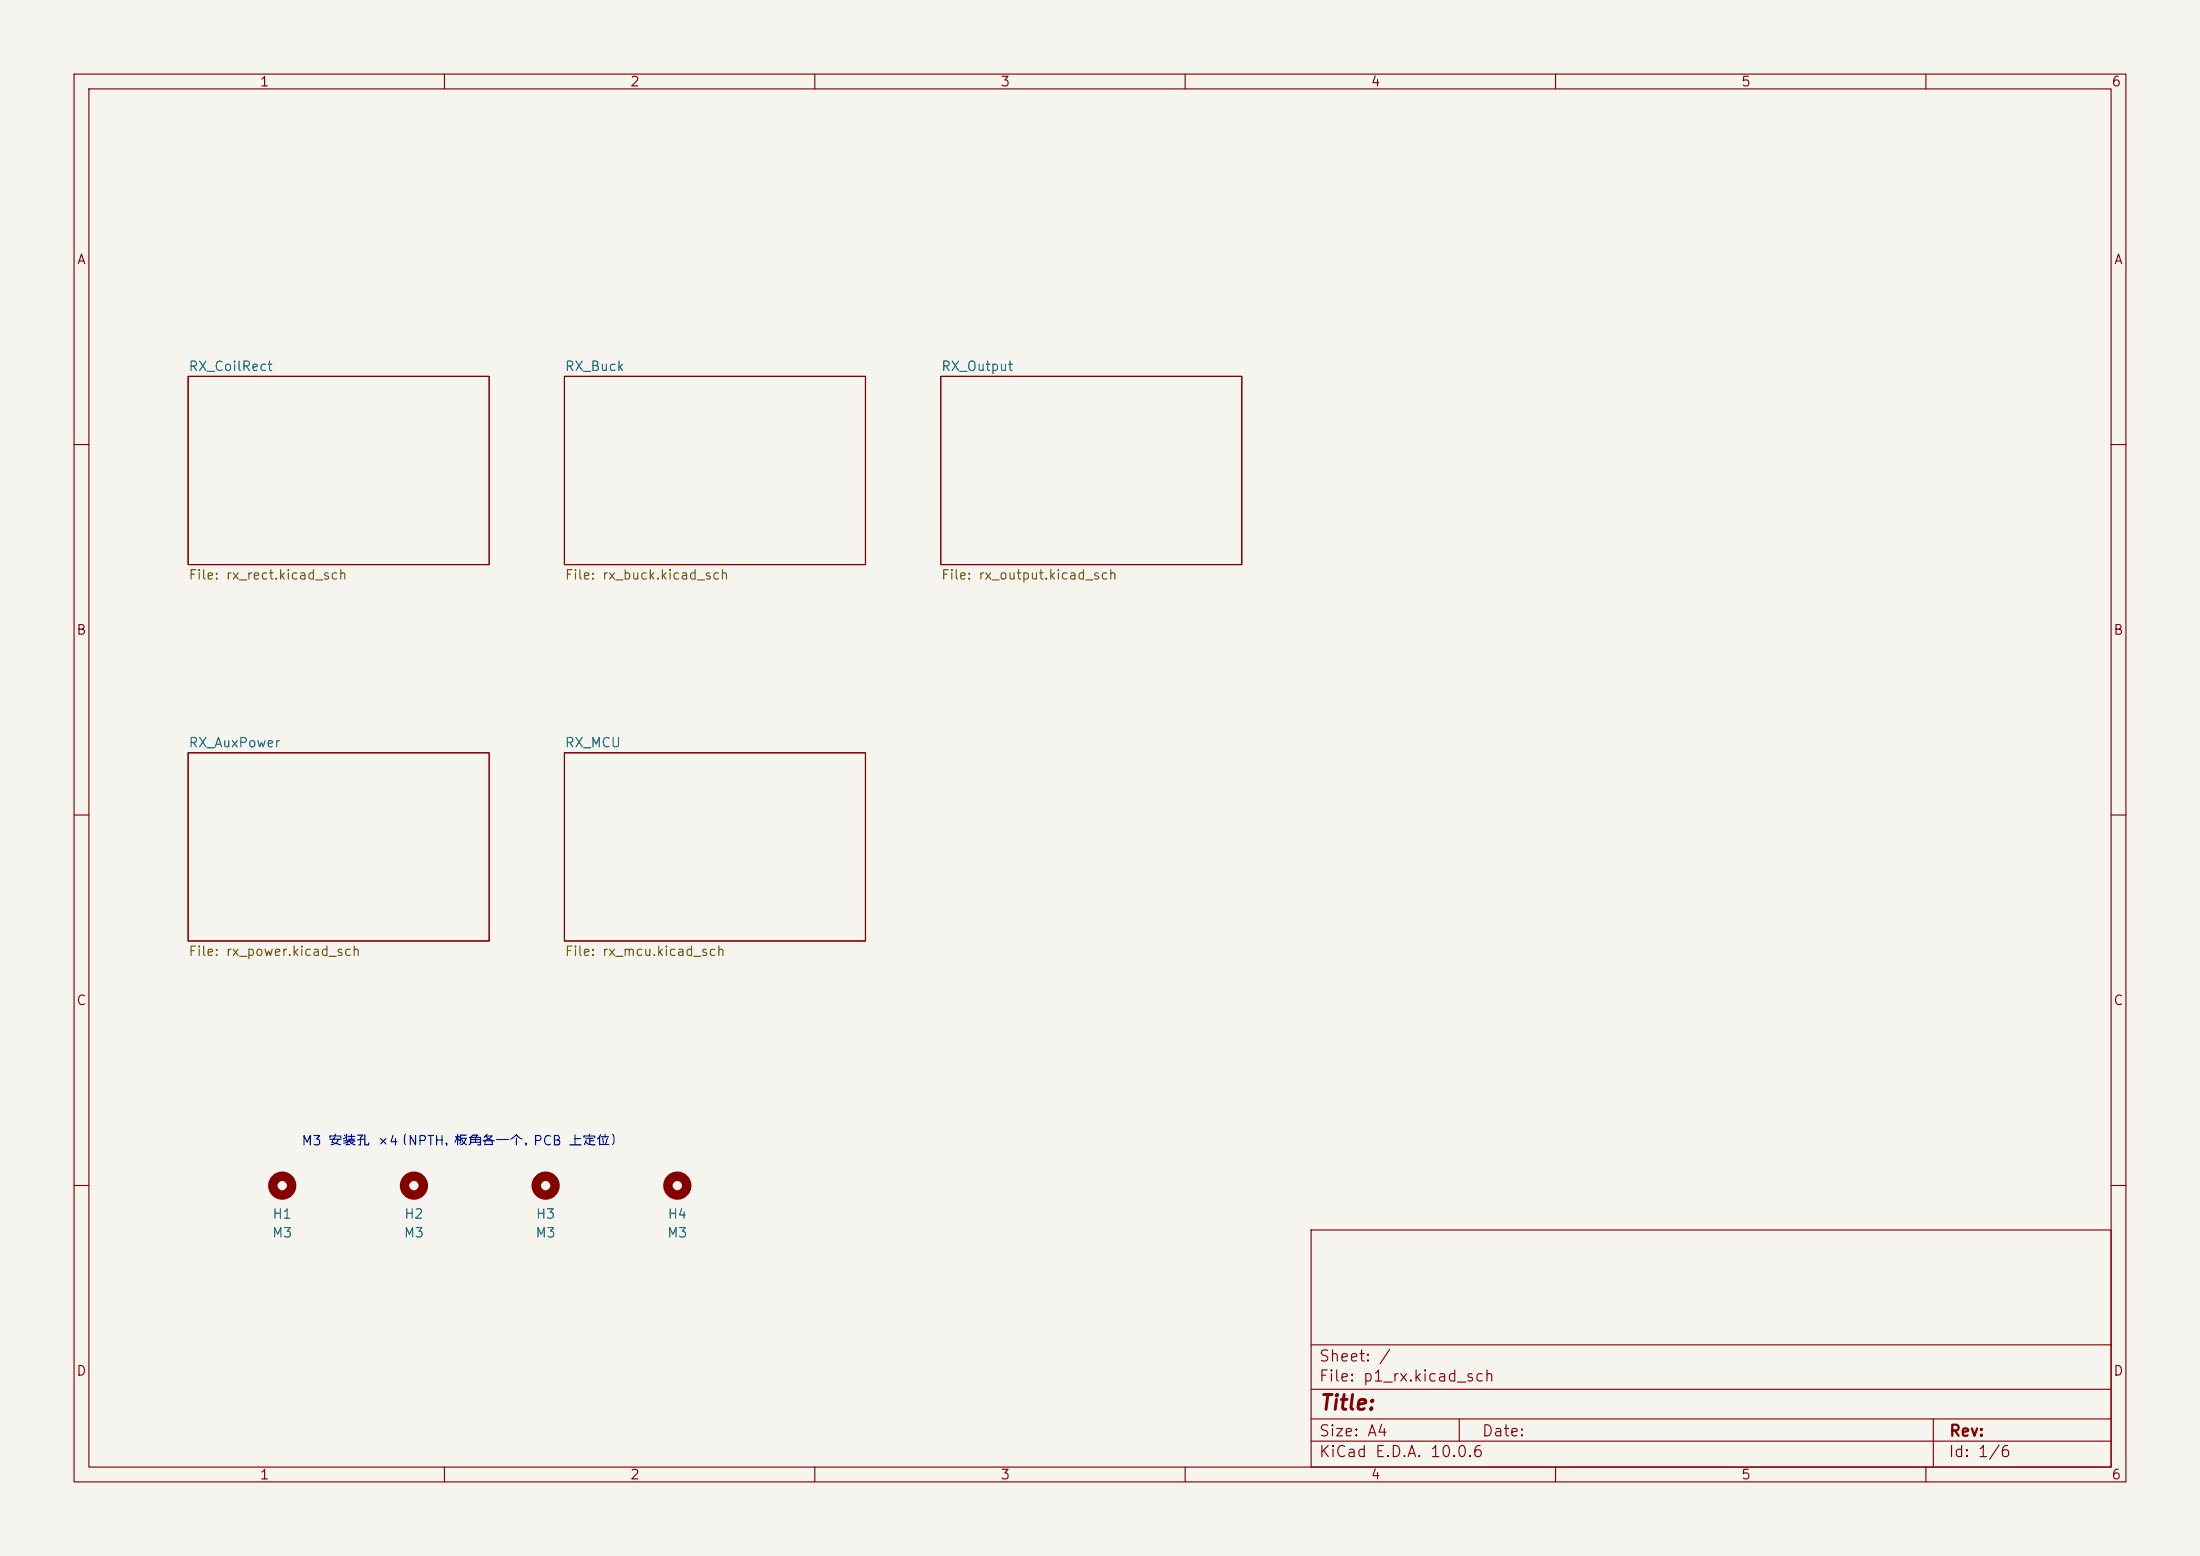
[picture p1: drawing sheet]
<svg xmlns="http://www.w3.org/2000/svg" width="297mm" height="210mm" viewBox="0 0 297 210" stroke-linecap="round" stroke-linejoin="round" font-family="sans-serif">
<path d="M0 0h297v210h-297z" fill="#f5f4ef" stroke="#f5f4ef" stroke-width=".14"/>
<g fill="none" stroke="#840000" stroke-width=".15">
<path d="M10 10h277v190h-277zM12 12h273v186h-273zM60 10v2M110 10v2M160 10v2M210 10v2M260 10v2M25.4 50.8h40.6v25.4h-40.6zM76.2 50.8h40.6v25.4h-40.6zM127 50.8h40.6v25.4h-40.6zM10 60h2M285 60h2"/>
<path d="M10 110h2M25.4 101.6h40.6v25.4h-40.6zM76.2 101.6h40.6v25.4h-40.6zM285 110h2M10 160h2M177 166h108v32h-108zM285 160h2M60 198v2M110 198v2M160 198v2M177 194.5h108M177 191.5h108"/>
<path d="M177 187.5h108M177 181.5h108M197 191.5v3M210 198v2M260 198v2M261 191.5v6.5"/>
</g>
<g fill="none" stroke="#840000" stroke-width="1.3">
<circle cx="38.1" cy="160" r="1.27"/>
<circle cx="55.9" cy="160" r="1.27"/>
<circle cx="73.7" cy="160" r="1.27"/>
<circle cx="91.4" cy="160" r="1.27"/>
</g>
<text font-size="2" fill="#840000" x="178" y="190.8">Title:</text>
<g font-size="1.5" fill="#840000">
<text x="178" y="184.1">Sheet: /</text>
<text x="178" y="186.8">File: p1_rx.kicad_sch</text>
<text x="178" y="197">KiCad E.D.A. 10.0.6</text>
<text x="178" y="194.2">Size: A4</text>
<text x="200" y="194.2">Date:</text>
<text x="263" y="197">Id: 1/6</text>
<text x="263" y="194.2">Rev:</text>
</g>
<g font-size="1.3" fill="#840000">
<text x="35" y="12">1</text>
<text x="85" y="12">2</text>
<text x="135" y="12">3</text>
<text x="185" y="12">4</text>
<text x="235" y="12">5</text>
<text x="285" y="12">6</text>
<text x="10.3" y="36">A</text>
<text x="285.3" y="36">A</text>
<text x="10.2" y="86">B</text>
<text x="285.2" y="86">B</text>
<text x="10.2" y="136">C</text>
<text x="285.2" y="136">C</text>
<text x="10.2" y="186">D</text>
<text x="285.2" y="186">D</text>
<text x="35" y="200">1</text>
<text x="85" y="200">2</text>
<text x="135" y="200">3</text>
<text x="185" y="200">4</text>
<text x="235" y="200">5</text>
<text x="285" y="200">6</text>
</g>
<g font-size="1.3" fill="#006464">
<text x="25.4" y="50.4">RX_CoilRect</text>
<text x="76.2" y="50.4">RX_Buck</text>
<text x="127" y="50.4">RX_Output</text>
<text x="25.4" y="101.2">RX_AuxPower</text>
<text x="76.2" y="101.2">RX_MCU</text>
<text x="36.6" y="167.3">M3</text>
<text x="36.7" y="164.8">H1</text>
<text x="54.4" y="167.3">M3</text>
<text x="54.5" y="164.8">H2</text>
<text x="72.2" y="167.3">M3</text>
<text x="72.3" y="164.8">H3</text>
<text x="90" y="167.3">M3</text>
<text x="90" y="164.8">H4</text>
</g>
<g font-size="1.3" fill="#725600">
<text x="25.4" y="78.5">File: rx_rect.kicad_sch</text>
<text x="76.2" y="78.5">File: rx_buck.kicad_sch</text>
<text x="127" y="78.5">File: rx_output.kicad_sch</text>
<text x="25.4" y="129.3">File: rx_power.kicad_sch</text>
<text x="76.2" y="129.3">File: rx_mcu.kicad_sch</text>
</g>
<text font-size="1.3" fill="#0000c2" x="40.6" y="154.9">M3 安装孔 ×4（NPTH，板角各一个，PCB 上定位）</text>
</svg>
